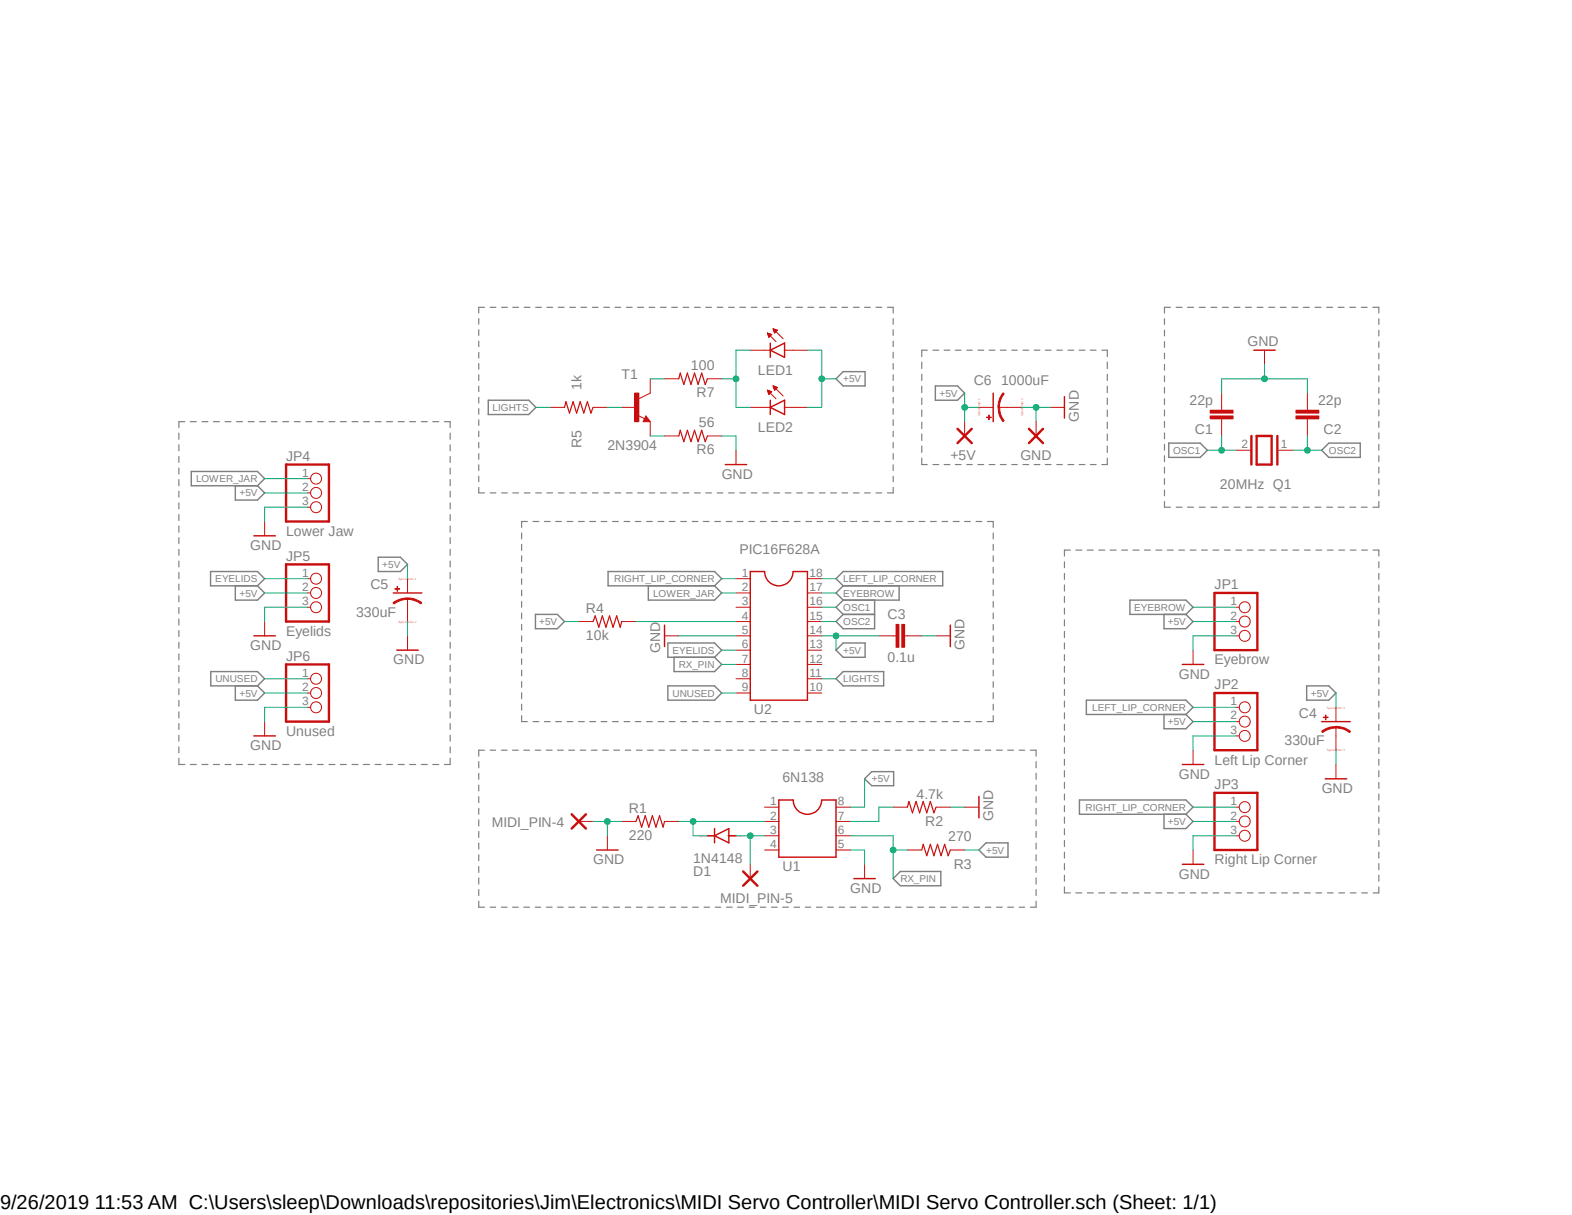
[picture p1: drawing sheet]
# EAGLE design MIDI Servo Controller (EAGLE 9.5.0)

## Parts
6N138  U1  DIL8S  [SOCKET-08]
+5V  DOUBLE_THROUGH_HOLE_PAD  [DOUBLE_THROUGH_HOLE_PAD]
C1  22p  C-EU050-025X075  [C050-025X075]
C2  22p  C-EU050-025X075  [C050-025X075]
C3  0.1u  C-EU050-025X075  [C050-025X075]
C4  330uF  CPOL-USE3.5-8  [E3,5-8]
C5  330uF  CPOL-USE3.5-8  [E3,5-8]
C6  1000uF  CPOL-USE5-10.5  [E5-10,5]
D1  1N4148  1N4148DO35-10  [DO35-10]
GND  DOUBLE_THROUGH_HOLE_PAD  [DOUBLE_THROUGH_HOLE_PAD]
JP1  Eyebrow  PINHD-1X3  [1X03]
JP2  Left Lip Corner  PINHD-1X3  [1X03]
JP3  Right Lip Corner  PINHD-1X3  [1X03]
JP4  Lower Jaw  PINHD-1X3  [1X03]
JP5  Eyelids  PINHD-1X3  [1X03]
JP6  Unused  PINHD-1X3  [1X03]
LED1  REMOTE_LED  [REMOTE_LED]
LED2  REMOTE_LED  [REMOTE_LED]
MIDI_PIN-4  DOUBLE_THROUGH_HOLE_PAD  [DOUBLE_THROUGH_HOLE_PAD]
MIDI_PIN-5  DOUBLE_THROUGH_HOLE_PAD  [DOUBLE_THROUGH_HOLE_PAD]
PIC16F628A  U2  DIL18S  [SOCKET-18]
Q1  20MHz  XTAL/S  [QS]
R1  220  R-US_0207/12  [0207/12]
R2  4.7k  R-US_0207/12  [0207/12]
R3  270  R-US_0207/12  [0207/12]
R4  10k  R-US_0207/12  [0207/12]
R5  1k  R-US_0207/12  [0207/12]
R6  56  R-US_0207/12  [0207/12]
R7  100  R-US_0207/12  [0207/12]
T1  2N3904  [TO92]

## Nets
+5V: 6N138.8 +5V.P$1 C3.2 C4.+ C5.+ C6.+ JP1.2 JP2.2 JP3.2 JP4.2 JP5.2 JP6.2 LED1.P$1 LED2.P$1 PIC16F628A.14 R3.1 R4.1
EYEBROW: JP1.1 PIC16F628A.17
EYELIDS: JP5.1 PIC16F628A.6
GND: 6N138.5 C1.2 C2.2 C3.1 C4.- C5.- C6.- GND.P$1 JP1.3 JP2.3 JP3.3 JP4.3 JP5.3 JP6.3 MIDI_PIN-4.P$1 PIC16F628A.5 R1.1 R2.1 R6.1
LEFT_LIP_CORNER: JP2.1 PIC16F628A.18
LIGHTS: PIC16F628A.11 R5.2
LOWER_JAR: JP4.1 PIC16F628A.2
MIDI_PIN-5: 6N138.3 D1.A MIDI_PIN-5.P$1
N$1: 6N138.2 D1.C R1.2
N$2: 6N138.7 R2.2
N$5: R5.1 T1.2(B)
N$6: PIC16F628A.4 R4.2
N$7: R6.2 T1.3(E)
N$9: R7.2 T1.1(C)
N$10: LED1.P$2 LED2.P$2 R7.1
OSC1: C1.1 PIC16F628A.16 Q1.2
OSC2: C2.1 PIC16F628A.15 Q1.1
RIGHT_LIP_CORNER: JP3.1 PIC16F628A.1
RX_PIN: 6N138.6 PIC16F628A.7 R3.2
UNUSED: JP6.1 PIC16F628A.9
Unconnected: 6N138.1 6N138.4 PIC16F628A.3 PIC16F628A.8 PIC16F628A.10 PIC16F628A.12 PIC16F628A.13
